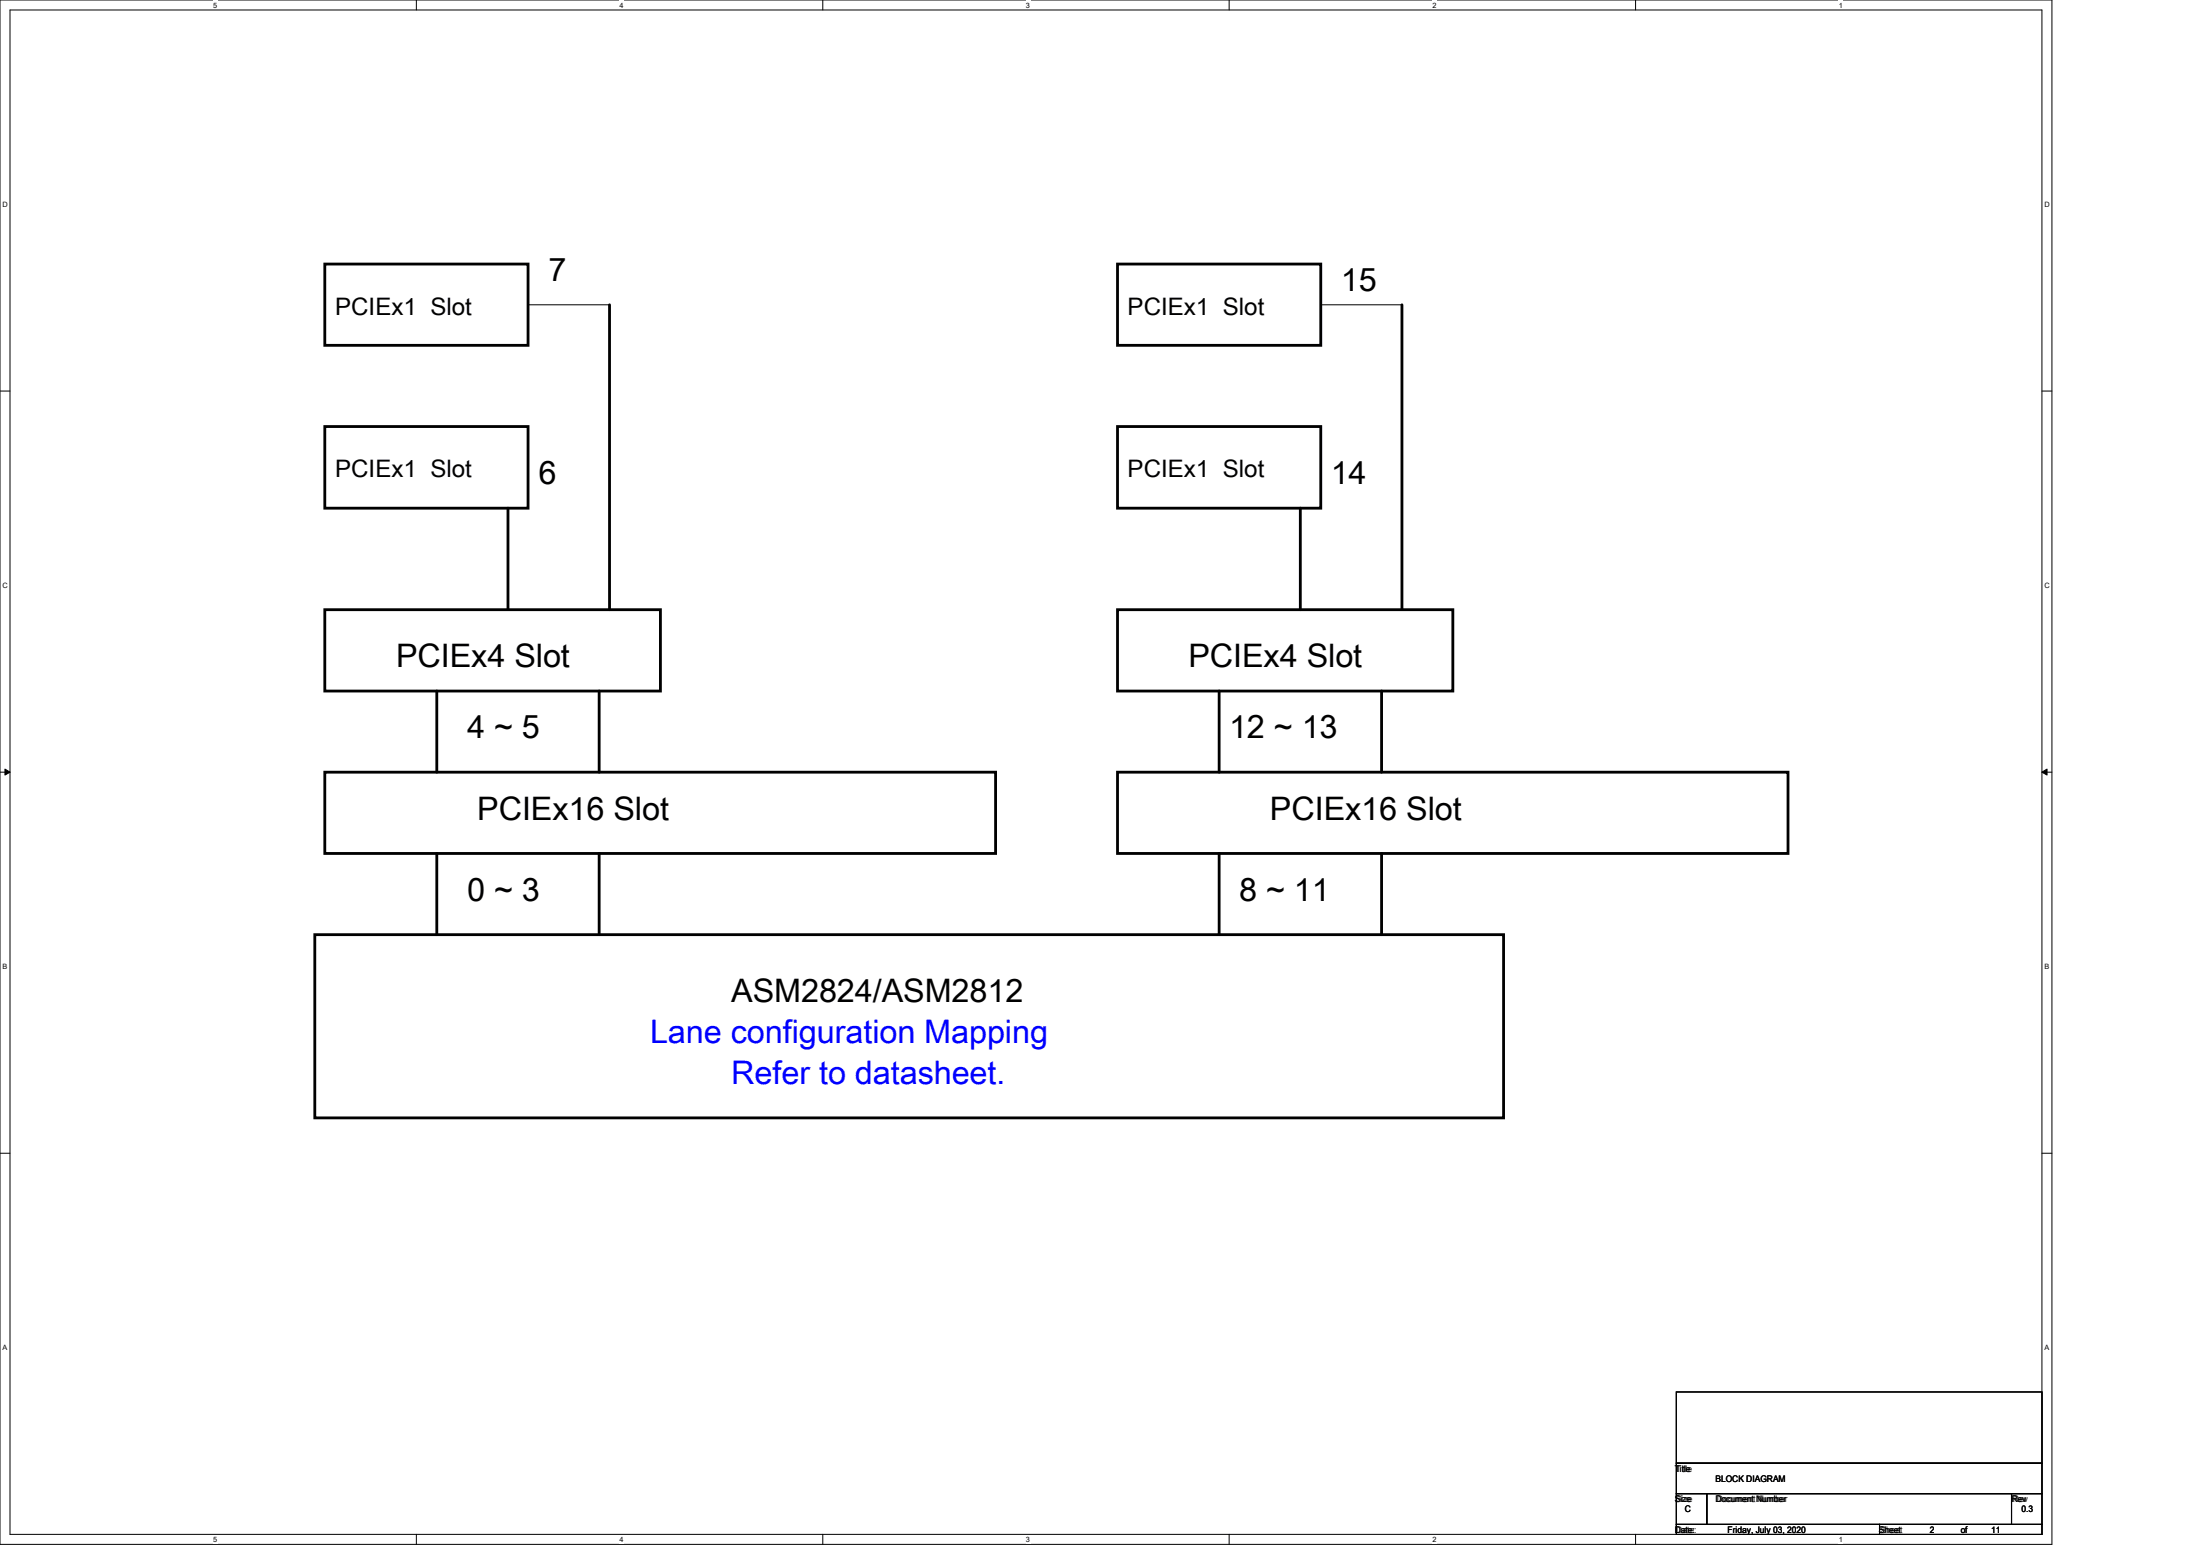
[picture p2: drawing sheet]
<svg xmlns="http://www.w3.org/2000/svg" width="297mm" height="210mm" viewBox="0 0 297 210" stroke-linecap="round" stroke-linejoin="round" font-family="sans-serif">
<path d="M0 0h277v208.4h-277zM1.4 1.3h274.3v205.8h-274.3z" fill="none" stroke="#000" stroke-width=".14"/>
<g fill="#fff">
<path d="M28.8 .1h.5v1.1h-.5z" fill-rule="evenodd"/>
<path d="M28.8 207.2h.5v1.1h-.5z" fill-rule="evenodd"/>
</g>
<path d="M56.2 0v1.3M56.2 207.1v1.3" fill="none" stroke="#000" stroke-width=".14"/>
<g fill="#fff">
<path d="M83.6 .1h.6v1.1h-.6z" fill-rule="evenodd"/>
<path d="M83.6 207.2h.6v1.1h-.6z" fill-rule="evenodd"/>
</g>
<path d="M111.1 0v1.3M111.1 207.1v1.3" fill="none" stroke="#000" stroke-width=".14"/>
<g fill="#fff">
<path d="M138.5 .1h.6v1.1h-.6z" fill-rule="evenodd"/>
<path d="M138.5 207.2h.6v1.1h-.6z" fill-rule="evenodd"/>
</g>
<path d="M165.9 0v1.3M165.9 207.1v1.3" fill="none" stroke="#000" stroke-width=".14"/>
<g fill="#fff">
<path d="M193.4 .1h.5v1.1h-.5z" fill-rule="evenodd"/>
<path d="M193.4 207.2h.5v1.1h-.5z" fill-rule="evenodd"/>
</g>
<path d="M220.8 0v1.3M220.8 207.1v1.3" fill="none" stroke="#000" stroke-width=".14"/>
<g fill="#fff">
<path d="M248.2 .1h.6v1.1h-.6z" fill-rule="evenodd"/>
<path d="M248.2 207.2h.6v1.1h-.6z" fill-rule="evenodd"/>
<path d="M.3 27h.8v1.2h-.8z" fill-rule="evenodd"/>
<path d="M276 27h.7v1.2h-.7z" fill-rule="evenodd"/>
<path d="M.3 78.5h.8v1.1h-.8z" fill-rule="evenodd"/>
<path d="M276 78.5h.7v1.1h-.7z" fill-rule="evenodd"/>
</g>
<path d="M0 52.8h1.4M275.7 52.8h1.3" fill="none" stroke="#000" stroke-width=".14"/>
<g fill="#fff">
<path d="M.3 129.9h.7v1.1h-.7z" fill-rule="evenodd"/>
<path d="M276 129.9h.7v1.1h-.7z" fill-rule="evenodd"/>
</g>
<path d="M0 104.2h1.4M.7 103.8l.7 .4-.7 .4zM275.7 104.2l.7-.4v.8zM275.7 104.2h1.3" fill="none" stroke="#000" stroke-width=".14"/>
<path d="M.7 103.8l.7 .4-.7 .4zM275.7 104.2l.7-.4v.8z" fill="#000"/>
<g fill="#fff">
<path d="M.3 181.3h.7v1.2h-.7z" fill-rule="evenodd"/>
<path d="M276 181.3h.7v1.2h-.7z" fill-rule="evenodd"/>
</g>
<path d="M71.3 41.1h11M178.3 41.1h11M0 155.6h1.4M275.7 155.6h1.3M226.3 187.9h49.4v9.6h-49.4zM226.3 197.5h49.4v4.1h-49.4zM226.3 201.6h4.1v4.1h-4.1zM226.3 205.7h27.4v1.4h-27.4zM230.4 201.6h41.2v4.1h-41.2zM253.7 205.7h22v1.4h-22zM271.6 201.6h4.1v4.1h-4.1z" fill="none" stroke="#000" stroke-width=".14"/>
<g fill="none" stroke="#000" stroke-width=".38">
<path d="M43.8 35.6h27.5v11h-27.5zM150.9 35.6h27.4v11h-27.4zM43.8 57.6h27.5v11h-27.5zM82.3 41.1v41.2M150.9 57.6h27.4v11h-27.4zM189.3 41.1v41.2M68.6 68.6v13.7M175.5 68.6v13.7M43.8 82.3h45.4v11h-45.4zM59 93.3v10.9M80.9 93.3v10.9M150.9 82.3h45.2v11h-45.2z"/>
<path d="M164.6 93.3v10.9M186.5 93.3v10.9M43.8 104.2h90.6v11h-90.6zM59 115.2v10.9M80.9 115.2v10.9M150.9 104.2h90.5v11h-90.5zM164.6 115.2v10.9M186.5 115.2v10.9M42.5 126.1h160.5v24.8h-160.5z"/>
</g>
<g font-size="4.4">
<text x="74" y="37.9">7</text>
<text x="181" y="39.3">15</text>
<text x="72.7" y="65.4">6</text>
<text x="179.7" y="65.4">14</text>
<text x="53.5" y="90">PCIEx4 Slot</text>
<text x="160.4" y="90">PCIEx4 Slot</text>
<text x="63.1" y="99.6">4 ~ 5</text>
<text x="165.9" y="99.6">12 ~ 13</text>
<text x="64.4" y="110.6">PCIEx16 Slot</text>
<text x="171.4" y="110.6">PCIEx16 Slot</text>
<text x="63.1" y="121.6">0 ~ 3</text>
<text x="167.3" y="121.6">8 ~ 11</text>
<text x="98.7" y="135.3">ASM2824/ASM2812</text>
</g>
<g font-size="4.4" fill="#00f">
<text x="87.8" y="140.8">Lane configuration Mapping</text>
<text x="98.7" y="146.3">Refer to datasheet.</text>
</g>
<g font-size="3.3">
<text x="45.3" y="42.4">PCIEx1 Slot</text>
<text x="152.2" y="42.4">PCIEx1 Slot</text>
<text x="45.3" y="64.4">PCIEx1 Slot</text>
<text x="152.2" y="64.4">PCIEx1 Slot</text>
</g>
<g font-size="1.2">
<text x="226.1" y="198.6">Title</text>
<text x="226.1" y="202.7">Size</text>
<text x="231.6" y="200">BLOCK DIAGRAM</text>
<text x="231.6" y="202.7">Document Number</text>
<text x="271.5" y="202.7">Rev</text>
<text x="226.1" y="206.9">Date:</text>
<text x="227.5" y="204.1">C</text>
<text x="233.2" y="206.9">Friday, July 03, 2020</text>
<text x="253.7" y="206.9">Sheet</text>
<text x="260.5" y="206.9">2</text>
<text x="264.7" y="206.9">of</text>
<text x="268.8" y="206.9">11</text>
<text x="272.9" y="204.1">0.3</text>
</g>
<g font-size="1">
<text x="28.8" y="1">5</text>
<text x="83.6" y="1">4</text>
<text x="138.5" y="1">3</text>
<text x="193.4" y="1">2</text>
<text x="248.2" y="1">1</text>
<text x=".3" y="27.9">D</text>
<text x="276" y="27.9">D</text>
<text x=".3" y="79.4">C</text>
<text x="276" y="79.4">C</text>
<text x=".3" y="130.8">B</text>
<text x="276" y="130.8">B</text>
<text x=".3" y="182.2">A</text>
<text x="276" y="182.2">A</text>
<text x="28.8" y="208.1">5</text>
<text x="83.6" y="208.1">4</text>
<text x="138.5" y="208.1">3</text>
<text x="193.4" y="208.1">2</text>
<text x="248.2" y="208.1">1</text>
</g>
</svg>
